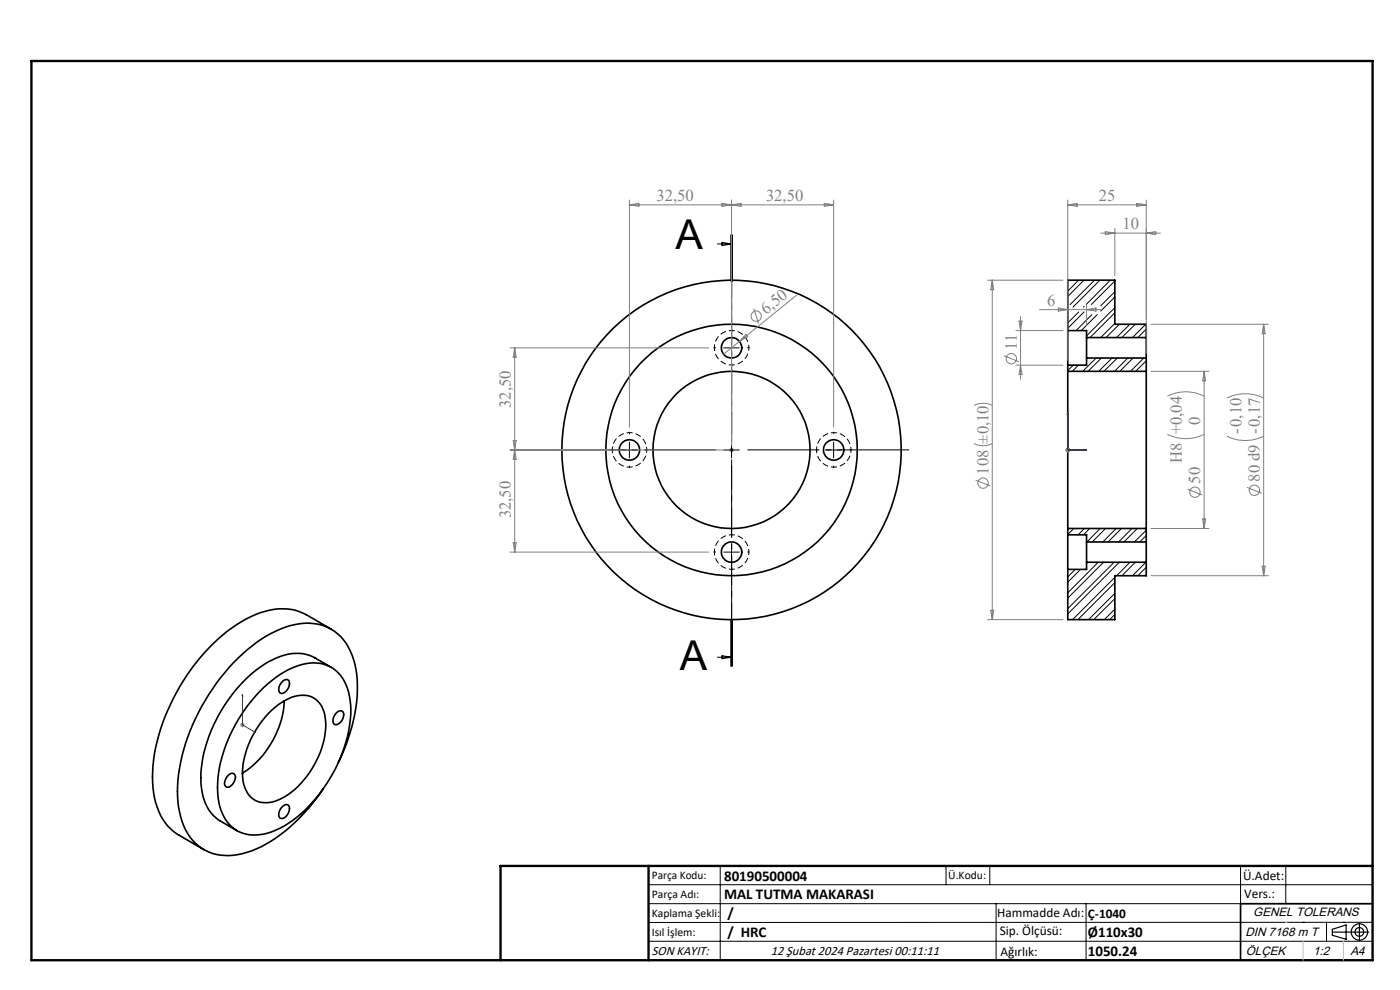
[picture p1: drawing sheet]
<svg xmlns="http://www.w3.org/2000/svg" width="297mm" height="210mm" viewBox="0 0 297 210" stroke-linecap="round" stroke-linejoin="round" font-family="sans-serif">
<path d="M151.5 73.8a3.7 3.7 0 0 1 5.4-3.3 3.7 3.7 0 0 1 .5 6.2 3.7 3.7 0 0 1-5.8-2.3l-.1-.6M129.9 95.4a3.7 3.7 0 0 1 5.3-3.2 3.7 3.7 0 0 1 .5 6.2 3.7 3.7 0 0 1-5.8-2.4v-.6M173.2 95.4a3.7 3.7 0 0 1 5.3-3.2 3.7 3.7 0 0 1 .6 6.2 3.7 3.7 0 0 1-5.8-2.4l-.1-.6M151.5 117.1a3.7 3.7 0 0 1 5.4-3.3 3.7 3.7 0 0 1 .5 6.2 3.7 3.7 0 0 1-5.8-2.3l-.1-.6" fill="none" stroke="#000" stroke-width=".21" stroke-dasharray="1.3 .6" stroke-dashoffset=".6" stroke-linecap="butt"/>
<g fill="none" stroke="#000" stroke-width=".35">
<path d="M226.5 70.1v7.4M226.5 78.8v33.3M226.5 70.1v-10.7h10v9.4h6.7v2.8M226.5 78.8h16.7M226.5 77.5v1.3M226.5 70.1h4v1.5M230.5 71.6v4.3M230.5 75.9v1.6h-4M230.5 75.9h12.7M230.5 71.6h12.7M243.2 78.8v33.3M243.2 71.6v4.3"/>
<path d="M243.2 75.9v2.9M226.5 113.4v7.4M226.5 112.1v1.3M226.5 113.4h4v1.6M226.5 112.1h16.7M230.5 115v4.3M230.5 119.3v1.5h-4M230.5 119.3h12.7M230.5 115h12.7M243.2 115v4.3M243.2 112.1v2.9M243.2 119.3v2.8h-6.7v9.3h-10v-10.6"/>
<path d="M70.2 133.4l-5.3-3a12.2 12.2 0 0 0-10.6-.1 36.7 36.7 0 0 0-16.8 16.5 36.8 36.8 0 0 0-5 20.3 12.4 12.4 0 0 0 5.5 10.1l5.3 3M55.1 146.7a18.1 18.1 0 0 1 11.2-6.1 7.5 7.5 0 0 1 7.7 6.3 22.8 22.8 0 0 1-1.8 13.9 30 30 0 0 1-12.8 14.9 9.4 9.4 0 0 1-9.4 .3 10.3 10.3 0 0 1-3.9-9 31.1 31.1 0 0 1 9-20.3zM57 151.3a10.2 10.2 0 0 1 8.1-3.8 5.1 5.1 0 0 1 3.9 5.1 19 19 0 0 1-7.2 15.4 7.9 7.9 0 0 1-7.2 2 5.9 5.9 0 0 1-3.2-6 19.8 19.8 0 0 1 5.6-12.7zM60 144.5a.8 .8 0 0 1 1.1-.3 .8 .8 0 0 1 .3 1.1 1.94 1.94 0 0 1-1.9 1.8 1.52 1.52 0 0 1 .3-2.4zM60.3 148.7a19.6 19.6 0 0 1-8.9 15.3M70.3 141.6l-3.6-2.1a9.5 9.5 0 0 0-9.1 .5 30.2 30.2 0 0 0-13.6 17.3 19.3 19.3 0 0 0-.4 13.2l.7 1.4 1.6 1.6 4.4 2.7M71.5 151.1a.8 .8 0 0 1 1.1-.3 .8 .8 0 0 1 .3 1.1 1.94 1.94 0 0 1-1.9 1.8 1.43 1.43 0 0 1 0-2.1zM48.3 164.6a.85 .85 0 0 1 .9-.6 .85 .85 0 0 1 .8 .8 2.06 2.06 0 0 1-1.9 2.2l-.2-.1a1.76 1.76 0 0 1 .4-2.3zM60 171a.79 .79 0 0 1 1.1-.3 .79 .79 0 0 1 .3 1.1 1.66 1.66 0 0 1-2 1.7 1.91 1.91 0 0 1 .6-2.5zM71.8 161.7a33.8 33.8 0 0 0 3.7-19.8 11.2 11.2 0 0 0-6.7-9.1 14.2 14.2 0 0 0-11.3 1.6 39.7 39.7 0 0 0-16 18 34.6 34.6 0 0 0-3.6 18.9 11.7 11.7 0 0 0 5.6 9.1 11.9 11.9 0 0 0 9.9 .1 34.3 34.3 0 0 0 15.1-13.1M291.2 191.7h-28v12"/>
<circle cx="155.2" cy="73.8" r="2.18"/>
<circle cx="133.5" cy="95.4" r="2.17"/>
<circle cx="155.2" cy="95.4" r="26.7"/>
<circle cx="155.2" cy="95.5" r="36"/>
<circle cx="155.2" cy="95.4" r="16.7"/>
<circle cx="176.9" cy="95.4" r="2.17"/>
<circle cx="155.2" cy="117.1" r="2.17"/>
</g>
<g fill="none" stroke="#000" stroke-width=".21">
<path d="M152.2 51.7h3M153.2 51.4l2 .3-2 .4zM155 49.7v10M155.2 49.7v10M155.4 49.7v10M226.6 59.4l-.1 .1M228.8 59.4l-2.3 2.4M229.9 59.4l-3.4 3.5M232.2 59.4l-5.2 5.2M233.3 59.4l-5.7 5.7M235.5 59.4l-5.1 5.2M236.5 59.6l-5 5"/>
<path d="M153.5 73.8h3.3M155.2 72.1v3.4M227.7 77.5l-1.2 1.1M228.8 77.5l-1.3 1.3M228.8 66.2l-2.3 2.3M230 66.2l-3.5 3.4M230 65l-.2 .1M231.6 66.7l-3.3 3.4M232.6 75.9l-2.9 2.9M232.8 66.7l-3.4 3.4M233.6 75.9l-2.8 2.9M235.9 75.9l-2.8 2.9"/>
<path d="M236.5 65.3l-6 6M236.5 68.6l-3 3M236.5 63l-3 3M236.5 66.3l-5.3 5.3M236.5 61.9l-3 3M237 75.9l-2.8 2.9M237.5 68.8l-2.9 2.8M239.3 75.9l-2.9 2.9M239.7 68.8l-2.8 2.8M240.4 75.9l-2.8 2.9M240.8 68.8l-2.8 2.8M242.6 75.9l-2.8 2.9"/>
<path d="M243.1 68.8l-2.9 2.8M243.2 76.5l-2.3 2.3M243.2 69.8l-1.8 1.8M131.9 95.5h3.3M133.5 93.8v3.3M153.5 95.5h3.3M155.2 93.8v3.3M175.2 95.5h3.3M176.8 93.8v3.3M153.5 117.1h3.3M155.2 115.5v3.3M226.7 112.1l-.2 .2"/>
<path d="M227.8 112.1l-1.3 1.3M230 112.1l-1.3 1.3M230.8 119.3l-.3 .2M231.2 112.1l-1.4 1.3M233 119.3l-6.5 6.5M233.4 112.1l-2.8 2.9M234.1 119.3l-7.6 7.6M234.5 112.1l-2.8 2.9M236.4 119.3l-9.9 9.8M236.8 112.1l-2.8 2.9M237.5 119.3l-11 10.9M237.9 112.1l-2.8 2.9"/>
<path d="M239.7 119.3l-2.8 2.8M240.1 112.1l-2.8 2.9M240.8 119.3l-2.8 2.8M241.3 112.1l-2.9 2.9M243.1 119.3l-2.9 2.8M243.2 112.5l-2.5 2.5M243.2 113.6l-1.4 1.4M152.2 139.4h3M153.2 139.1l2 .3-2 .3zM155 131.4v10M155.2 131.4v10M155.4 131.4v10z"/>
<path d="M228.1 120.8l-1.6 1.6M229.2 120.8l-2.7 2.7M236.5 122.5l-9 8.9M236.5 125.9l-5.6 5.5M236.5 129.2l-2.2 2.2M236.5 123.6l-7.8 7.8M236.5 127l-4.5 4.4M236.5 130.3l-1.1 1.1M243.2 120.3l-1.8 1.8M137.6 187.7h153.6M137.6 191.7h153.6M137.6 199.7h153.6"/>
<path d="M152.8 183.7v20M200.7 183.7v4M210 183.7v4M211.3 191.7v12M230.4 191.7v12M263.2 183.7v20M272.8 183.7v8M276.4 195.6h.1M281.4 195.6v4.1M285 195.6h.1M291.2 195.6l-153.6 .1"/>
</g>
<g fill="none" stroke="#808080" stroke-width=".21">
<path d="M133.5 42.4v48.2M133.5 43.5h43.3M133.5 43.5l2-.4v.7zM153.2 43.1l4 .7v-.7l-4 .7zM155.2 42.4v52M174.9 43.1l1.9 .4-1.9 .3zM176.8 42.4v48.2M209.5 59.4h16M210.5 59.4v72M210.5 59.4l.3 2h-.6zM226.5 42.4v34M226.5 43.5h16.7"/>
<path d="M226.5 43.5l2-.4v.7zM233.5 49.5h12.7M234.5 49.1l2 .4-2 .3zM236.5 48.4v10M241.2 43.1l2 .4-2 .3zM243.2 49.5l2-.4v.7zM243.2 42.4v32.6M108.2 73.8h42.2M109.2 73.8v43.3M109.2 73.8l.3 2h-.6zM156.9 72.4l-3.4 2.7M158.2 70.9l.4 .5-1.7 1z"/>
<path d="M159.9 65.5l1 3.2M169.1 62.6l-12.2 9.8M213 75.5l3.1 1.2M215.5 77.5h10M215.5 70.1h10M216.2 68.1h.6l-.3 2zM216.5 67.1v13.4M216.5 77.5l.3 1.9h-.6zM220.5 65.7h13M224.5 65.3l2 .4-2 .3zM230.5 64.7v4.4M230.5 65.7l2-.4v.7z"/>
<path d="M244.2 68.8h24.9M244.2 78.8h12.3M255.4 78.8v33.3M255.4 78.8l.4 2h-.7zM268.1 68.8v53.3M268.1 68.8l.3 2h-.6zM108.2 95.5h46M108.9 93.4h.6l-.3 2.1zM109.2 95.5l.3 1.9h-.6zM154.7 95.5h1M154.8 95.1l.7 .7M155.2 95v.9"/>
<path d="M155.5 95.1l-.7 .7M206.6 94.1a4.6 4.6 0 0 0 3.9 0M206.6 86a4.3 4.3 0 0 1 3.9 0M226 95.5h1M226.2 95.1l.7 .7M226.5 95v.9M226.9 95.1l-.7 .7M247.7 92.1a8.7 8.7 0 0 0 7.7 0M247.7 84a8.7 8.7 0 0 1 7.7 0M260.3 92.5a8.7 8.7 0 0 0 7.8 0M260.3 84.4a8.7 8.7 0 0 1 7.8 0M108.2 117.1h42.2"/>
<path d="M108.9 115.1h.6l-.3 2zM207 101.8l3.1 1.3M244.2 112.1h12.3M252 103.8l3.1 1.2M255.1 110.1h.7l-.4 2zM264.5 103.4l3.2 1.2M209.5 131.4h16M210.2 129.5h.6l-.3 1.9zM244.2 122.1h24.9M267.8 120.1h.6l-.3 2zM50.9 153.8h1M51.1 153.4l.7 .7"/>
<path d="M51.4 153.3v1M51.8 153.4l-.7 .7"/>
<circle cx="160.4" cy="67.1" r="1.09"/>
<circle cx="214.5" cy="76.1" r="1.09"/>
<circle cx="208.6" cy="102.5" r="1.09"/>
<circle cx="253.5" cy="104.4" r="1.09"/>
<circle cx="266.1" cy="104" r="1.1"/>
</g>
<g fill="none" stroke="#000" stroke-width=".25">
<path d="M282.6 197.7h7.8M282.6 197.1l3-.9v3l-3-.8zM288.4 195.8v3.8M106.2 203.7h185"/>
<circle cx="288.4" cy="197.7" r="1.74"/>
<circle cx="288.4" cy="197.7" r=".93"/>
</g>
<path d="M155.2 95.3v.3zM155.2 87.4v.5v-.5M155.2 95.5h.1M155.2 87.4v8.1M226.5 87.4v8.1h4M226.5 87.4l.1 .5h-.2zM230.1 95.3l.4 .2-.4 .1zM51.4 147.2l.1 .4-.1-.1zM51.4 147.2v6.6l2.9 1.6M54 155.2l.3 .2-.3-.1z" fill="none" stroke="#00f" stroke-width=".21"/>
<g fill="none" stroke="#000" stroke-width=".21" stroke-dasharray="15.2 1.3 1.3 1.3" stroke-linecap="butt">
<path d="M151.9 73.8h-.5M155.2 70.4v-.5M155.2 77.1v.5M158.5 73.8h.5M130.2 95.4h-.5M133.5 92.1v-.5M133.5 98.8v.5M136.9 95.4h.5M151.9 95.4h-34.4M155.2 92.1v-34.3M155.2 98.8v34.3M158.5 95.4h34.4"/>
<path d="M173.5 95.4h-.5M176.9 92.1v-.5M176.9 98.8v.5M180.2 95.4h.5M151.9 117.1h-.5M155.2 113.8v-.5M158.5 117.1h.5M155.2 120.4v.5"/>
</g>
<path d="M155.2 49.7v91.7" fill="none" stroke="#000" stroke-width=".21" stroke-dasharray="6.3 1.3 1.3 1.3" stroke-dashoffset="3.1" stroke-linecap="butt"/>
<path d="M6.7 12.9h284.5v190.8h-284.5zM137.6 183.7v20M291.2 183.7h-185v20" fill="none" stroke="#000" stroke-width=".5"/>
<path d="M276.4 199.7v4M285 199.7v4" fill="none" stroke="#c0c0c0" stroke-width=".21"/>
<path d="M272.8 195.6h.1" fill="none" stroke="#c0c0c0" stroke-width=".25"/>
<g fill="#00f">
<path d="M155.2 95.3v.3zM155.2 87.4v.5z"/>
<path d="M54 155.2l.3 .2-.3-.1zM51.4 147.2l.1 .4-.1-.1z"/>
<path d="M230.1 95.3l.4 .2-.4 .1zM226.5 87.4l.1 .5h-.2zM230.1 95.3l.4 .2-.4 .1zM226.5 87.4l.1 .5h-.2z"/>
</g>
<g font-size="8.7">
<text x="143.3" y="52.9">A</text>
<text x="144.2" y="142.2">A</text>
</g>
<g font-size="3.5" fill="#808080">
<text x="139.3" y="42.6">32,50</text>
<text x="162.5" y="42.6">32,50</text>
<text x="233.1" y="42.6">25</text>
<text x="238.1" y="48.6">10</text>
<text x="222.1" y="64.8">6</text>
<text x="162.5" y="66.8" transform="rotate(-39 162.5 66.8)">6,50</text>
<text x="215.7" y="74.3" transform="rotate(-90 215.7 74.3)">11</text>
<text x="108.4" y="86.6" transform="rotate(-90 108.4 86.6)">32,50</text>
<text x="254.6" y="90.2" transform="rotate(-90 254.6 90.2)">0</text>
<text x="263.4" y="92.1" transform="rotate(-90 263.4 92.1)">-0,10</text>
<text x="209.7" y="100.7" transform="rotate(-90 209.7 100.7)">108 ±0,10</text>
<text x="250.7" y="98.3" transform="rotate(-90 250.7 98.3)">H8 +0,04</text>
<text x="254.6" y="102.6" transform="rotate(-90 254.6 102.6)">50</text>
<text x="267.2" y="102.2" transform="rotate(-90 267.2 102.2)">80 d9 -0,17</text>
<text x="108.4" y="110" transform="rotate(-90 108.4 110)">32,50</text>
</g>
<g font-size="3.2">
<text x="153.6" y="190.8">MAL TUTMA MAKARASI</text>
<text x="153.6" y="186.8">80190500004</text>
<text x="154.3" y="194.8">/</text>
<text x="154.3" y="198.8">/ HRC</text>
<text x="230.8" y="198.7">Ø110x30</text>
<text x="230.8" y="202.8">1050.24</text>
</g>
<g font-size="2.8">
<text x="263.7" y="186.7">Ü.Adet:</text>
<text x="263.9" y="190.5">Vers.:</text>
<text x="211.5" y="194.5">Hammadde Adı:</text>
<text x="230.8" y="194.7">Ç-1040</text>
<text x="138.3" y="202.6">SON KAYIT:</text>
<text x="163.5" y="202.6">12 Şubat 2024 Pazartesi 00:11:11</text>
<text x="212.1" y="198.4">Sip. Ölçüsü:</text>
<text x="212.2" y="202.7">Ağırlık:</text>
</g>
<g font-size="2.6">
<text x="265.9" y="194.4">GENEL TOLERANS</text>
<text x="264.2" y="198.5">DIN 7168 m T</text>
<text x="264.3" y="202.6">ÖLÇEK</text>
<text x="278.5" y="202.6">1:2</text>
<text x="286.5" y="202.6">A4</text>
</g>
<g font-size="2.5">
<text x="138.3" y="186.4">Parça Kodu:</text>
<text x="138.3" y="190.5">Parça Adı:</text>
<text x="201.2" y="186.5">Ü.Kodu:</text>
<text x="138.3" y="194.5">Kaplama Şekli:</text>
<text x="138.3" y="198.6">Isıl İşlem:</text>
</g>
</svg>
